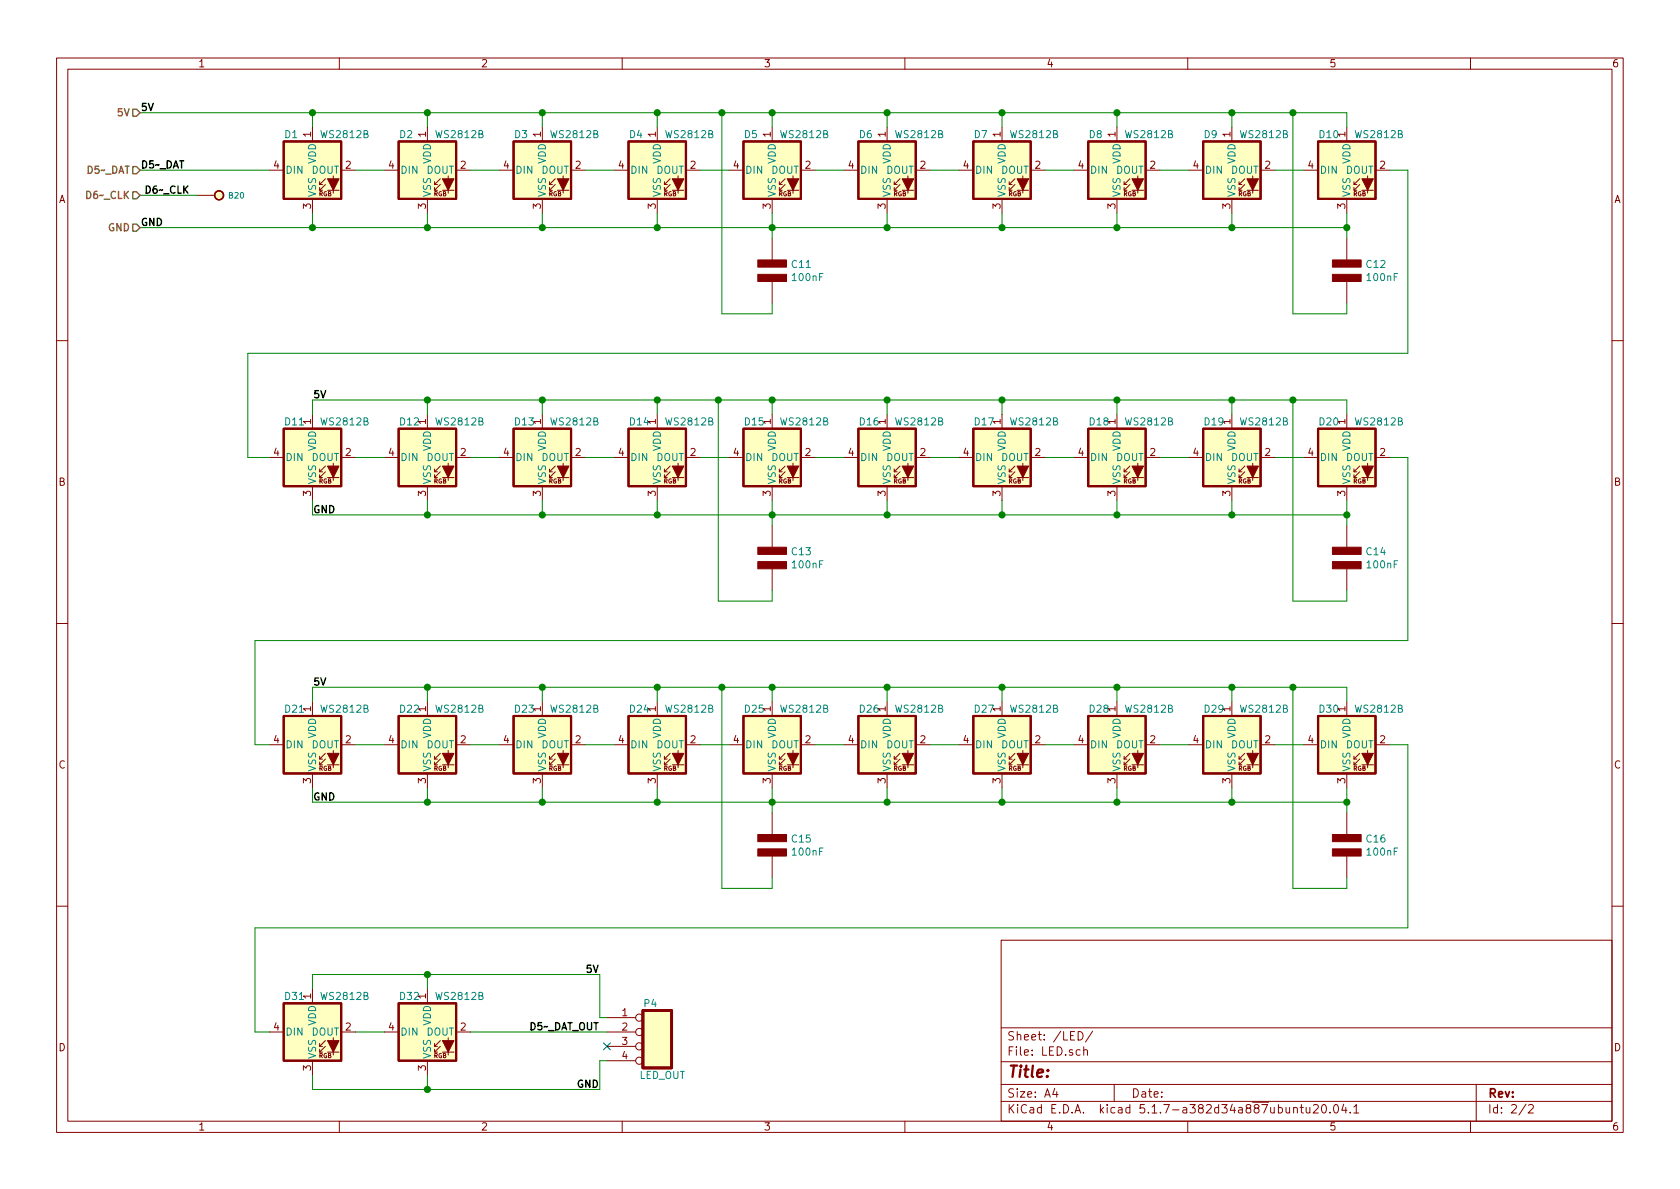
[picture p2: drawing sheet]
EESchema Schematic File Version 4
EELAYER 30 0
EELAYER END
$Descr A4 11693 8268
encoding utf-8
Sheet 2 2
Title ""
Date ""
Rev ""
Comp ""
Comment1 ""
Comment2 ""
Comment3 ""
Comment4 ""
$EndDescr
$Comp
L halo:WS2812B D1
U 1 1
P 2175 1175
F 0 "D1" H 1975 1425 50  0000 L CNN
F 1 "WS2812B" H 2225 1425 50  0000 L CNN
F 2 "halo:LED_WS2812B_PLCC4_5.0x5.0mm_P3.2mm" H 2225 875 50  0001 L TNN
F 3 "https://cdn-shop.adafruit.com/datasheets/WS2812B.pdf" H 2275 800 50  0001 L TNN
	1    2175 1175
	1    0    0    -1  
$EndComp
$Comp
L halo:WS2812B D2
U 1 1
P 2975 1175
F 0 "D2" H 2775 1425 50  0000 L CNN
F 1 "WS2812B" H 3025 1425 50  0000 L CNN
F 2 "halo:LED_WS2812B_PLCC4_5.0x5.0mm_P3.2mm" H 3025 875 50  0001 L TNN
F 3 "https://cdn-shop.adafruit.com/datasheets/WS2812B.pdf" H 3075 800 50  0001 L TNN
	1    2975 1175
	1    0    0    -1  
$EndComp
$Comp
L halo:WS2812B D3
U 1 1
P 3775 1175
F 0 "D3" H 3575 1425 50  0000 L CNN
F 1 "WS2812B" H 3825 1425 50  0000 L CNN
F 2 "halo:LED_WS2812B_PLCC4_5.0x5.0mm_P3.2mm" H 3825 875 50  0001 L TNN
F 3 "https://cdn-shop.adafruit.com/datasheets/WS2812B.pdf" H 3875 800 50  0001 L TNN
	1    3775 1175
	1    0    0    -1  
$EndComp
$Comp
L halo:WS2812B D4
U 1 1
P 4575 1175
F 0 "D4" H 4375 1425 50  0000 L CNN
F 1 "WS2812B" H 4625 1425 50  0000 L CNN
F 2 "halo:LED_WS2812B_PLCC4_5.0x5.0mm_P3.2mm" H 4625 875 50  0001 L TNN
F 3 "https://cdn-shop.adafruit.com/datasheets/WS2812B.pdf" H 4675 800 50  0001 L TNN
	1    4575 1175
	1    0    0    -1  
$EndComp
$Comp
L halo:WS2812B D5
U 1 1
P 5375 1175
F 0 "D5" H 5175 1425 50  0000 L CNN
F 1 "WS2812B" H 5425 1425 50  0000 L CNN
F 2 "halo:LED_WS2812B_PLCC4_5.0x5.0mm_P3.2mm" H 5425 875 50  0001 L TNN
F 3 "https://cdn-shop.adafruit.com/datasheets/WS2812B.pdf" H 5475 800 50  0001 L TNN
	1    5375 1175
	1    0    0    -1  
$EndComp
$Comp
L halo:WS2812B D6
U 1 1
P 6175 1175
F 0 "D6" H 5975 1425 50  0000 L CNN
F 1 "WS2812B" H 6225 1425 50  0000 L CNN
F 2 "halo:LED_WS2812B_PLCC4_5.0x5.0mm_P3.2mm" H 6225 875 50  0001 L TNN
F 3 "https://cdn-shop.adafruit.com/datasheets/WS2812B.pdf" H 6275 800 50  0001 L TNN
	1    6175 1175
	1    0    0    -1  
$EndComp
$Comp
L halo:WS2812B D7
U 1 1
P 6975 1175
F 0 "D7" H 6775 1425 50  0000 L CNN
F 1 "WS2812B" H 7025 1425 50  0000 L CNN
F 2 "halo:LED_WS2812B_PLCC4_5.0x5.0mm_P3.2mm" H 7025 875 50  0001 L TNN
F 3 "https://cdn-shop.adafruit.com/datasheets/WS2812B.pdf" H 7075 800 50  0001 L TNN
	1    6975 1175
	1    0    0    -1  
$EndComp
$Comp
L halo:WS2812B D8
U 1 1
P 7775 1175
F 0 "D8" H 7575 1425 50  0000 L CNN
F 1 "WS2812B" H 7825 1425 50  0000 L CNN
F 2 "halo:LED_WS2812B_PLCC4_5.0x5.0mm_P3.2mm" H 7825 875 50  0001 L TNN
F 3 "https://cdn-shop.adafruit.com/datasheets/WS2812B.pdf" H 7875 800 50  0001 L TNN
	1    7775 1175
	1    0    0    -1  
$EndComp
$Comp
L halo:WS2812B D9
U 1 1
P 8575 1175
F 0 "D9" H 8375 1425 50  0000 L CNN
F 1 "WS2812B" H 8625 1425 50  0000 L CNN
F 2 "halo:LED_WS2812B_PLCC4_5.0x5.0mm_P3.2mm" H 8625 875 50  0001 L TNN
F 3 "https://cdn-shop.adafruit.com/datasheets/WS2812B.pdf" H 8675 800 50  0001 L TNN
	1    8575 1175
	1    0    0    -1  
$EndComp
$Comp
L halo:WS2812B D10
U 1 1
P 9375 1175
F 0 "D10" H 9175 1425 50  0000 L CNN
F 1 "WS2812B" H 9425 1425 50  0000 L CNN
F 2 "halo:LED_WS2812B_PLCC4_5.0x5.0mm_P3.2mm" H 9425 875 50  0001 L TNN
F 3 "https://cdn-shop.adafruit.com/datasheets/WS2812B.pdf" H 9475 800 50  0001 L TNN
	1    9375 1175
	1    0    0    -1  
$EndComp
Wire Wire Line
	2475 1175 2675 1175
Wire Wire Line
	3275 1175 3475 1175
Wire Wire Line
	4075 1175 4275 1175
Wire Wire Line
	2175 1475 2175 1575
Wire Wire Line
	2175 1575 2975 1575
Wire Wire Line
	9375 1575 9375 1475
Wire Wire Line
	9375 875  9375 775 
Wire Wire Line
	9375 775  9000 775 
Wire Wire Line
	2175 775  2175 875 
Wire Wire Line
	2975 875  2975 775 
Connection ~ 2975 775 
Wire Wire Line
	2975 775  2175 775 
Wire Wire Line
	2975 1475 2975 1575
Connection ~ 2975 1575
Wire Wire Line
	2975 1575 3775 1575
Wire Wire Line
	3775 1475 3775 1575
Connection ~ 3775 1575
Wire Wire Line
	3775 1575 4575 1575
Wire Wire Line
	3775 875  3775 775 
Connection ~ 3775 775 
Wire Wire Line
	3775 775  2975 775 
Wire Wire Line
	4575 875  4575 775 
Connection ~ 4575 775 
Wire Wire Line
	4575 775  3775 775 
Wire Wire Line
	4575 1475 4575 1575
Connection ~ 4575 1575
Wire Wire Line
	4575 1575 5375 1575
Wire Wire Line
	4875 1175 5075 1175
Wire Wire Line
	5375 875  5375 775 
Connection ~ 5375 775 
Wire Wire Line
	5375 775  5025 775 
Wire Wire Line
	5375 1475 5375 1575
Connection ~ 5375 1575
Wire Wire Line
	5375 1575 6175 1575
Wire Wire Line
	5675 1175 5875 1175
Wire Wire Line
	6175 875  6175 775 
Connection ~ 6175 775 
Wire Wire Line
	6175 775  5375 775 
Wire Wire Line
	6175 1475 6175 1575
Connection ~ 6175 1575
Wire Wire Line
	6175 1575 6975 1575
Wire Wire Line
	6475 1175 6675 1175
Wire Wire Line
	6975 875  6975 775 
Connection ~ 6975 775 
Wire Wire Line
	6975 775  6175 775 
Wire Wire Line
	6975 1475 6975 1575
Connection ~ 6975 1575
Wire Wire Line
	6975 1575 7775 1575
Wire Wire Line
	7275 1175 7475 1175
Wire Wire Line
	7775 875  7775 775 
Connection ~ 7775 775 
Wire Wire Line
	7775 775  6975 775 
Wire Wire Line
	7775 1475 7775 1575
Connection ~ 7775 1575
Wire Wire Line
	7775 1575 8575 1575
Wire Wire Line
	8075 1175 8275 1175
Wire Wire Line
	8575 875  8575 775 
Connection ~ 8575 775 
Wire Wire Line
	8575 775  7775 775 
Wire Wire Line
	8575 1475 8575 1575
Connection ~ 8575 1575
Wire Wire Line
	8575 1575 9375 1575
Wire Wire Line
	8875 1175 9075 1175
Wire Wire Line
	9675 1175 9800 1175
Connection ~ 9375 1575
Wire Wire Line
	2175 775  975  775 
Connection ~ 2175 775 
Wire Wire Line
	2175 1575 975  1575
Connection ~ 2175 1575
Wire Wire Line
	1875 1175 975  1175
$Comp
L halo:WS2812B D11
U 1 1
P 2175 3175
F 0 "D11" H 1975 3425 50  0000 L CNN
F 1 "WS2812B" H 2225 3425 50  0000 L CNN
F 2 "halo:LED_WS2812B_PLCC4_5.0x5.0mm_P3.2mm" H 2225 2875 50  0001 L TNN
F 3 "https://cdn-shop.adafruit.com/datasheets/WS2812B.pdf" H 2275 2800 50  0001 L TNN
	1    2175 3175
	1    0    0    -1  
$EndComp
$Comp
L halo:WS2812B D12
U 1 1
P 2975 3175
F 0 "D12" H 2775 3425 50  0000 L CNN
F 1 "WS2812B" H 3025 3425 50  0000 L CNN
F 2 "halo:LED_WS2812B_PLCC4_5.0x5.0mm_P3.2mm" H 3025 2875 50  0001 L TNN
F 3 "https://cdn-shop.adafruit.com/datasheets/WS2812B.pdf" H 3075 2800 50  0001 L TNN
	1    2975 3175
	1    0    0    -1  
$EndComp
$Comp
L halo:WS2812B D13
U 1 1
P 3775 3175
F 0 "D13" H 3575 3425 50  0000 L CNN
F 1 "WS2812B" H 3825 3425 50  0000 L CNN
F 2 "halo:LED_WS2812B_PLCC4_5.0x5.0mm_P3.2mm" H 3825 2875 50  0001 L TNN
F 3 "https://cdn-shop.adafruit.com/datasheets/WS2812B.pdf" H 3875 2800 50  0001 L TNN
	1    3775 3175
	1    0    0    -1  
$EndComp
$Comp
L halo:WS2812B D14
U 1 1
P 4575 3175
F 0 "D14" H 4375 3425 50  0000 L CNN
F 1 "WS2812B" H 4625 3425 50  0000 L CNN
F 2 "halo:LED_WS2812B_PLCC4_5.0x5.0mm_P3.2mm" H 4625 2875 50  0001 L TNN
F 3 "https://cdn-shop.adafruit.com/datasheets/WS2812B.pdf" H 4675 2800 50  0001 L TNN
	1    4575 3175
	1    0    0    -1  
$EndComp
$Comp
L halo:WS2812B D15
U 1 1
P 5375 3175
F 0 "D15" H 5175 3425 50  0000 L CNN
F 1 "WS2812B" H 5425 3425 50  0000 L CNN
F 2 "halo:LED_WS2812B_PLCC4_5.0x5.0mm_P3.2mm" H 5425 2875 50  0001 L TNN
F 3 "https://cdn-shop.adafruit.com/datasheets/WS2812B.pdf" H 5475 2800 50  0001 L TNN
	1    5375 3175
	1    0    0    -1  
$EndComp
$Comp
L halo:WS2812B D16
U 1 1
P 6175 3175
F 0 "D16" H 5975 3425 50  0000 L CNN
F 1 "WS2812B" H 6225 3425 50  0000 L CNN
F 2 "halo:LED_WS2812B_PLCC4_5.0x5.0mm_P3.2mm" H 6225 2875 50  0001 L TNN
F 3 "https://cdn-shop.adafruit.com/datasheets/WS2812B.pdf" H 6275 2800 50  0001 L TNN
	1    6175 3175
	1    0    0    -1  
$EndComp
$Comp
L halo:WS2812B D17
U 1 1
P 6975 3175
F 0 "D17" H 6775 3425 50  0000 L CNN
F 1 "WS2812B" H 7025 3425 50  0000 L CNN
F 2 "halo:LED_WS2812B_PLCC4_5.0x5.0mm_P3.2mm" H 7025 2875 50  0001 L TNN
F 3 "https://cdn-shop.adafruit.com/datasheets/WS2812B.pdf" H 7075 2800 50  0001 L TNN
	1    6975 3175
	1    0    0    -1  
$EndComp
$Comp
L halo:WS2812B D18
U 1 1
P 7775 3175
F 0 "D18" H 7575 3425 50  0000 L CNN
F 1 "WS2812B" H 7825 3425 50  0000 L CNN
F 2 "halo:LED_WS2812B_PLCC4_5.0x5.0mm_P3.2mm" H 7825 2875 50  0001 L TNN
F 3 "https://cdn-shop.adafruit.com/datasheets/WS2812B.pdf" H 7875 2800 50  0001 L TNN
	1    7775 3175
	1    0    0    -1  
$EndComp
$Comp
L halo:WS2812B D19
U 1 1
P 8575 3175
F 0 "D19" H 8375 3425 50  0000 L CNN
F 1 "WS2812B" H 8625 3425 50  0000 L CNN
F 2 "halo:LED_WS2812B_PLCC4_5.0x5.0mm_P3.2mm" H 8625 2875 50  0001 L TNN
F 3 "https://cdn-shop.adafruit.com/datasheets/WS2812B.pdf" H 8675 2800 50  0001 L TNN
	1    8575 3175
	1    0    0    -1  
$EndComp
$Comp
L halo:WS2812B D20
U 1 1
P 9375 3175
F 0 "D20" H 9175 3425 50  0000 L CNN
F 1 "WS2812B" H 9425 3425 50  0000 L CNN
F 2 "halo:LED_WS2812B_PLCC4_5.0x5.0mm_P3.2mm" H 9425 2875 50  0001 L TNN
F 3 "https://cdn-shop.adafruit.com/datasheets/WS2812B.pdf" H 9475 2800 50  0001 L TNN
	1    9375 3175
	1    0    0    -1  
$EndComp
Wire Wire Line
	2475 3175 2675 3175
Wire Wire Line
	3275 3175 3475 3175
Wire Wire Line
	4075 3175 4275 3175
Wire Wire Line
	2175 3475 2175 3575
Wire Wire Line
	2175 3575 2975 3575
Wire Wire Line
	9375 3575 9375 3475
Wire Wire Line
	9375 2875 9375 2775
Wire Wire Line
	9375 2775 9000 2775
Wire Wire Line
	2175 2775 2175 2875
Wire Wire Line
	2975 2875 2975 2775
Connection ~ 2975 2775
Wire Wire Line
	2975 2775 2175 2775
Wire Wire Line
	2975 3475 2975 3575
Connection ~ 2975 3575
Wire Wire Line
	2975 3575 3775 3575
Wire Wire Line
	3775 3475 3775 3575
Connection ~ 3775 3575
Wire Wire Line
	3775 3575 4575 3575
Wire Wire Line
	3775 2875 3775 2775
Connection ~ 3775 2775
Wire Wire Line
	3775 2775 2975 2775
Wire Wire Line
	4575 2875 4575 2775
Connection ~ 4575 2775
Wire Wire Line
	4575 2775 3775 2775
Wire Wire Line
	4575 3475 4575 3575
Connection ~ 4575 3575
Wire Wire Line
	4575 3575 5375 3575
Wire Wire Line
	4875 3175 5075 3175
Wire Wire Line
	5375 2875 5375 2775
Connection ~ 5375 2775
Wire Wire Line
	5375 2775 5000 2775
Wire Wire Line
	5375 3475 5375 3575
Connection ~ 5375 3575
Wire Wire Line
	5375 3575 6175 3575
Wire Wire Line
	5675 3175 5875 3175
Wire Wire Line
	6175 2875 6175 2775
Connection ~ 6175 2775
Wire Wire Line
	6175 2775 5375 2775
Wire Wire Line
	6175 3475 6175 3575
Connection ~ 6175 3575
Wire Wire Line
	6175 3575 6975 3575
Wire Wire Line
	6475 3175 6675 3175
Wire Wire Line
	6975 2875 6975 2775
Connection ~ 6975 2775
Wire Wire Line
	6975 2775 6175 2775
Wire Wire Line
	6975 3475 6975 3575
Connection ~ 6975 3575
Wire Wire Line
	6975 3575 7775 3575
Wire Wire Line
	7275 3175 7475 3175
Wire Wire Line
	7775 2875 7775 2775
Connection ~ 7775 2775
Wire Wire Line
	7775 2775 6975 2775
Wire Wire Line
	7775 3475 7775 3575
Connection ~ 7775 3575
Wire Wire Line
	7775 3575 8575 3575
Wire Wire Line
	8075 3175 8275 3175
Wire Wire Line
	8575 2875 8575 2775
Connection ~ 8575 2775
Wire Wire Line
	8575 2775 7775 2775
Wire Wire Line
	8575 3475 8575 3575
Connection ~ 8575 3575
Wire Wire Line
	8575 3575 9375 3575
Wire Wire Line
	8875 3175 9075 3175
Wire Wire Line
	9675 3175 9800 3175
Connection ~ 9375 3575
Wire Wire Line
	1875 3175 1725 3175
$Comp
L halo:WS2812B D21
U 1 1
P 2175 5175
F 0 "D21" H 1975 5425 50  0000 L CNN
F 1 "WS2812B" H 2225 5425 50  0000 L CNN
F 2 "halo:LED_WS2812B_PLCC4_5.0x5.0mm_P3.2mm" H 2225 4875 50  0001 L TNN
F 3 "https://cdn-shop.adafruit.com/datasheets/WS2812B.pdf" H 2275 4800 50  0001 L TNN
	1    2175 5175
	1    0    0    -1  
$EndComp
$Comp
L halo:WS2812B D22
U 1 1
P 2975 5175
F 0 "D22" H 2775 5425 50  0000 L CNN
F 1 "WS2812B" H 3025 5425 50  0000 L CNN
F 2 "halo:LED_WS2812B_PLCC4_5.0x5.0mm_P3.2mm" H 3025 4875 50  0001 L TNN
F 3 "https://cdn-shop.adafruit.com/datasheets/WS2812B.pdf" H 3075 4800 50  0001 L TNN
	1    2975 5175
	1    0    0    -1  
$EndComp
$Comp
L halo:WS2812B D23
U 1 1
P 3775 5175
F 0 "D23" H 3575 5425 50  0000 L CNN
F 1 "WS2812B" H 3825 5425 50  0000 L CNN
F 2 "halo:LED_WS2812B_PLCC4_5.0x5.0mm_P3.2mm" H 3825 4875 50  0001 L TNN
F 3 "https://cdn-shop.adafruit.com/datasheets/WS2812B.pdf" H 3875 4800 50  0001 L TNN
	1    3775 5175
	1    0    0    -1  
$EndComp
$Comp
L halo:WS2812B D24
U 1 1
P 4575 5175
F 0 "D24" H 4375 5425 50  0000 L CNN
F 1 "WS2812B" H 4625 5425 50  0000 L CNN
F 2 "halo:LED_WS2812B_PLCC4_5.0x5.0mm_P3.2mm" H 4625 4875 50  0001 L TNN
F 3 "https://cdn-shop.adafruit.com/datasheets/WS2812B.pdf" H 4675 4800 50  0001 L TNN
	1    4575 5175
	1    0    0    -1  
$EndComp
$Comp
L halo:WS2812B D25
U 1 1
P 5375 5175
F 0 "D25" H 5175 5425 50  0000 L CNN
F 1 "WS2812B" H 5425 5425 50  0000 L CNN
F 2 "halo:LED_WS2812B_PLCC4_5.0x5.0mm_P3.2mm" H 5425 4875 50  0001 L TNN
F 3 "https://cdn-shop.adafruit.com/datasheets/WS2812B.pdf" H 5475 4800 50  0001 L TNN
	1    5375 5175
	1    0    0    -1  
$EndComp
$Comp
L halo:WS2812B D26
U 1 1
P 6175 5175
F 0 "D26" H 5975 5425 50  0000 L CNN
F 1 "WS2812B" H 6225 5425 50  0000 L CNN
F 2 "halo:LED_WS2812B_PLCC4_5.0x5.0mm_P3.2mm" H 6225 4875 50  0001 L TNN
F 3 "https://cdn-shop.adafruit.com/datasheets/WS2812B.pdf" H 6275 4800 50  0001 L TNN
	1    6175 5175
	1    0    0    -1  
$EndComp
$Comp
L halo:WS2812B D27
U 1 1
P 6975 5175
F 0 "D27" H 6775 5425 50  0000 L CNN
F 1 "WS2812B" H 7025 5425 50  0000 L CNN
F 2 "halo:LED_WS2812B_PLCC4_5.0x5.0mm_P3.2mm" H 7025 4875 50  0001 L TNN
F 3 "https://cdn-shop.adafruit.com/datasheets/WS2812B.pdf" H 7075 4800 50  0001 L TNN
	1    6975 5175
	1    0    0    -1  
$EndComp
$Comp
L halo:WS2812B D28
U 1 1
P 7775 5175
F 0 "D28" H 7575 5425 50  0000 L CNN
F 1 "WS2812B" H 7825 5425 50  0000 L CNN
F 2 "halo:LED_WS2812B_PLCC4_5.0x5.0mm_P3.2mm" H 7825 4875 50  0001 L TNN
F 3 "https://cdn-shop.adafruit.com/datasheets/WS2812B.pdf" H 7875 4800 50  0001 L TNN
	1    7775 5175
	1    0    0    -1  
$EndComp
$Comp
L halo:WS2812B D29
U 1 1
P 8575 5175
F 0 "D29" H 8375 5425 50  0000 L CNN
F 1 "WS2812B" H 8625 5425 50  0000 L CNN
F 2 "halo:LED_WS2812B_PLCC4_5.0x5.0mm_P3.2mm" H 8625 4875 50  0001 L TNN
F 3 "https://cdn-shop.adafruit.com/datasheets/WS2812B.pdf" H 8675 4800 50  0001 L TNN
	1    8575 5175
	1    0    0    -1  
$EndComp
$Comp
L halo:WS2812B D30
U 1 1
P 9375 5175
F 0 "D30" H 9175 5425 50  0000 L CNN
F 1 "WS2812B" H 9425 5425 50  0000 L CNN
F 2 "halo:LED_WS2812B_PLCC4_5.0x5.0mm_P3.2mm" H 9425 4875 50  0001 L TNN
F 3 "https://cdn-shop.adafruit.com/datasheets/WS2812B.pdf" H 9475 4800 50  0001 L TNN
	1    9375 5175
	1    0    0    -1  
$EndComp
Wire Wire Line
	2475 5175 2675 5175
Wire Wire Line
	3275 5175 3475 5175
Wire Wire Line
	4075 5175 4275 5175
Wire Wire Line
	2175 5475 2175 5575
Wire Wire Line
	2175 5575 2975 5575
Wire Wire Line
	9375 5575 9375 5475
Wire Wire Line
	9375 4875 9375 4775
Wire Wire Line
	9375 4775 9000 4775
Wire Wire Line
	2175 4775 2175 4875
Wire Wire Line
	2975 4875 2975 4775
Connection ~ 2975 4775
Wire Wire Line
	2975 4775 2175 4775
Wire Wire Line
	2975 5475 2975 5575
Connection ~ 2975 5575
Wire Wire Line
	2975 5575 3775 5575
Wire Wire Line
	3775 5475 3775 5575
Connection ~ 3775 5575
Wire Wire Line
	3775 5575 4575 5575
Wire Wire Line
	3775 4875 3775 4775
Connection ~ 3775 4775
Wire Wire Line
	3775 4775 2975 4775
Wire Wire Line
	4575 4875 4575 4775
Connection ~ 4575 4775
Wire Wire Line
	4575 4775 3775 4775
Wire Wire Line
	4575 5475 4575 5575
Connection ~ 4575 5575
Wire Wire Line
	4575 5575 5375 5575
Wire Wire Line
	4875 5175 5075 5175
Wire Wire Line
	5375 4875 5375 4775
Connection ~ 5375 4775
Wire Wire Line
	5375 4775 5025 4775
Wire Wire Line
	5375 5475 5375 5575
Connection ~ 5375 5575
Wire Wire Line
	5375 5575 6175 5575
Wire Wire Line
	5675 5175 5875 5175
Wire Wire Line
	6175 4875 6175 4775
Connection ~ 6175 4775
Wire Wire Line
	6175 4775 5375 4775
Wire Wire Line
	6175 5475 6175 5575
Connection ~ 6175 5575
Wire Wire Line
	6175 5575 6975 5575
Wire Wire Line
	6475 5175 6675 5175
Wire Wire Line
	6975 4875 6975 4775
Connection ~ 6975 4775
Wire Wire Line
	6975 4775 6175 4775
Wire Wire Line
	6975 5475 6975 5575
Connection ~ 6975 5575
Wire Wire Line
	6975 5575 7775 5575
Wire Wire Line
	7275 5175 7475 5175
Wire Wire Line
	7775 4875 7775 4775
Connection ~ 7775 4775
Wire Wire Line
	7775 4775 6975 4775
Wire Wire Line
	7775 5475 7775 5575
Connection ~ 7775 5575
Wire Wire Line
	7775 5575 8575 5575
Wire Wire Line
	8075 5175 8275 5175
Wire Wire Line
	8575 4875 8575 4775
Connection ~ 8575 4775
Wire Wire Line
	8575 4775 7775 4775
Wire Wire Line
	8575 5475 8575 5575
Connection ~ 8575 5575
Wire Wire Line
	8575 5575 9375 5575
Wire Wire Line
	8875 5175 9075 5175
Connection ~ 9375 5575
Wire Wire Line
	1875 5175 1775 5175
Wire Wire Line
	9800 1175 9800 2450
Wire Wire Line
	9800 2450 1725 2450
Wire Wire Line
	1725 2450 1725 3175
Wire Wire Line
	9800 3175 9800 4450
Wire Wire Line
	1775 4450 1775 5175
Text Label 975  775  0    50   ~ 10
5V
Text Label 975  1575 0    50   ~ 10
GND
Text Label 975  1175 0    50   ~ 10
D5~~_DAT
Text Label 4175 7175 2    50   ~ 10
D5~~_DAT_OUT
Text Label 4175 6775 2    50   ~ 10
5V
Text Label 4175 7575 2    50   ~ 10
GND
Text HLabel 975  775  0    50   Input ~ 10
5V
Text HLabel 975  1175 0    50   Input ~ 10
D5~~_DAT
Text HLabel 975  1575 0    50   Input ~ 10
GND
Text HLabel 975  1350 0    50   Input ~ 10
D6~~_CLK
Wire Wire Line
	975  1350 1375 1350
Text Label 1000 1350 0    50   ~ 10
D6~~_CLK
$Comp
L halo:I_O B20
U 1 1
P 1525 1350
F 0 "B20" H 1585 1350 40  0000 L CNN
F 1 "I_O" H 1525 1405 30  0001 C CNN
F 2 "halo:breakout_smd" H 1525 1350 60  0001 C CNN
F 3 "" H 1525 1350 60  0000 C CNN
	1    1525 1350
	1    0    0    -1  
$EndComp
$Comp
L halo:CONN_4 P4
U 1 1
P 4575 7225
F 0 "P4" H 4475 7475 50  0000 L CNN
F 1 "LED_OUT" H 4450 6975 50  0000 L CNN
F 2 "halo:PinSocket_1x04_P2.54mm_Vertical_SMD_Pin1Left" H 4575 7225 60  0001 C CNN
F 3 "" H 4575 7225 60  0000 C CNN
	1    4575 7225
	1    0    0    -1  
$EndComp
Wire Wire Line
	3275 7175 4225 7175
Wire Wire Line
	4175 7075 4175 6775
Wire Wire Line
	4175 7075 4225 7075
Wire Wire Line
	4225 7375 4175 7375
Wire Wire Line
	4175 7375 4175 7575
NoConn ~ 4225 7275
$Comp
L halo:C_NPOL C11
U 1 1
P 5375 1875
F 0 "C11" H 5503 1921 50  0000 L CNN
F 1 "100nF" H 5503 1830 50  0000 L CNN
F 2 "halo:C_0805_2012Metric" H 5375 1900 60  0001 C CNN
F 3 "" H 5375 1900 60  0000 C CNN
	1    5375 1875
	1    0    0    -1  
$EndComp
Wire Wire Line
	5375 1650 5375 1575
Wire Wire Line
	5375 2100 5375 2175
Wire Wire Line
	5375 2175 5025 2175
Wire Wire Line
	5025 2175 5025 775 
Connection ~ 5025 775 
Wire Wire Line
	5025 775  4575 775 
$Comp
L halo:C_NPOL C12
U 1 1
P 9375 1875
F 0 "C12" H 9503 1921 50  0000 L CNN
F 1 "100nF" H 9503 1830 50  0000 L CNN
F 2 "halo:C_0805_2012Metric" H 9375 1900 60  0001 C CNN
F 3 "" H 9375 1900 60  0000 C CNN
	1    9375 1875
	1    0    0    -1  
$EndComp
Wire Wire Line
	9375 1650 9375 1575
Wire Wire Line
	9375 2100 9375 2175
Wire Wire Line
	9375 2175 9000 2175
Wire Wire Line
	9000 2175 9000 775 
Connection ~ 9000 775 
Wire Wire Line
	9000 775  8575 775 
$Comp
L halo:C_NPOL C13
U 1 1
P 5375 3875
F 0 "C13" H 5503 3921 50  0000 L CNN
F 1 "100nF" H 5503 3830 50  0000 L CNN
F 2 "halo:C_0805_2012Metric" H 5375 3900 60  0001 C CNN
F 3 "" H 5375 3900 60  0000 C CNN
	1    5375 3875
	1    0    0    -1  
$EndComp
Wire Wire Line
	5375 3650 5375 3575
Wire Wire Line
	5375 4100 5375 4175
Wire Wire Line
	5375 4175 5000 4175
Wire Wire Line
	5000 4175 5000 2775
Connection ~ 5000 2775
Wire Wire Line
	5000 2775 4575 2775
$Comp
L halo:C_NPOL C14
U 1 1
P 9375 3875
F 0 "C14" H 9503 3921 50  0000 L CNN
F 1 "100nF" H 9503 3830 50  0000 L CNN
F 2 "halo:C_0805_2012Metric" H 9375 3900 60  0001 C CNN
F 3 "" H 9375 3900 60  0000 C CNN
	1    9375 3875
	1    0    0    -1  
$EndComp
Wire Wire Line
	9375 3650 9375 3575
Wire Wire Line
	9375 4100 9375 4175
Wire Wire Line
	9375 4175 9000 4175
Wire Wire Line
	9000 4175 9000 2775
Connection ~ 9000 2775
Wire Wire Line
	9000 2775 8575 2775
$Comp
L halo:C_NPOL C15
U 1 1
P 5375 5875
F 0 "C15" H 5503 5921 50  0000 L CNN
F 1 "100nF" H 5503 5830 50  0000 L CNN
F 2 "halo:C_0805_2012Metric" H 5375 5900 60  0001 C CNN
F 3 "" H 5375 5900 60  0000 C CNN
	1    5375 5875
	1    0    0    -1  
$EndComp
Wire Wire Line
	5375 5650 5375 5575
Wire Wire Line
	5375 6100 5375 6175
Wire Wire Line
	5375 6175 5025 6175
Wire Wire Line
	5025 6175 5025 4775
Connection ~ 5025 4775
Wire Wire Line
	5025 4775 4575 4775
$Comp
L halo:C_NPOL C16
U 1 1
P 9375 5875
F 0 "C16" H 9503 5921 50  0000 L CNN
F 1 "100nF" H 9503 5830 50  0000 L CNN
F 2 "halo:C_0805_2012Metric" H 9375 5900 60  0001 C CNN
F 3 "" H 9375 5900 60  0000 C CNN
	1    9375 5875
	1    0    0    -1  
$EndComp
Wire Wire Line
	9375 5650 9375 5575
Wire Wire Line
	9375 6100 9375 6175
Wire Wire Line
	9375 6175 9000 6175
Wire Wire Line
	9000 6175 9000 4775
Connection ~ 9000 4775
Wire Wire Line
	9000 4775 8575 4775
$Comp
L halo:WS2812B D31
U 1 1
P 2175 7175
F 0 "D31" H 1975 7425 50  0000 L CNN
F 1 "WS2812B" H 2225 7425 50  0000 L CNN
F 2 "halo:LED_WS2812B_PLCC4_5.0x5.0mm_P3.2mm" H 2225 6875 50  0001 L TNN
F 3 "https://cdn-shop.adafruit.com/datasheets/WS2812B.pdf" H 2275 6800 50  0001 L TNN
	1    2175 7175
	1    0    0    -1  
$EndComp
$Comp
L halo:WS2812B D32
U 1 1
P 2975 7175
F 0 "D32" H 2775 7425 50  0000 L CNN
F 1 "WS2812B" H 3025 7425 50  0000 L CNN
F 2 "halo:LED_WS2812B_PLCC4_5.0x5.0mm_P3.2mm" H 3025 6875 50  0001 L TNN
F 3 "https://cdn-shop.adafruit.com/datasheets/WS2812B.pdf" H 3075 6800 50  0001 L TNN
	1    2975 7175
	1    0    0    -1  
$EndComp
Wire Wire Line
	2475 7175 2675 7175
Wire Wire Line
	9800 4450 1775 4450
Wire Wire Line
	2975 6775 4175 6775
Wire Wire Line
	2975 7575 4175 7575
Wire Wire Line
	9675 5175 9800 5175
Wire Wire Line
	9800 5175 9800 6450
Wire Wire Line
	9800 6450 1775 6450
Wire Wire Line
	1775 6450 1775 7175
Wire Wire Line
	1775 7175 1875 7175
Wire Wire Line
	2175 6875 2175 6775
Wire Wire Line
	2175 6775 2975 6775
Wire Wire Line
	2975 6775 2975 6875
Wire Wire Line
	2975 7475 2975 7575
Wire Wire Line
	2975 7575 2175 7575
Wire Wire Line
	2175 7575 2175 7475
Connection ~ 2975 6775
Connection ~ 2975 7575
Text Label 2175 2775 0    50   ~ 10
5V
Text Label 2175 3575 0    50   ~ 10
GND
Text Label 2175 4775 0    50   ~ 10
5V
Text Label 2175 5575 0    50   ~ 10
GND
$EndSCHEMATC
